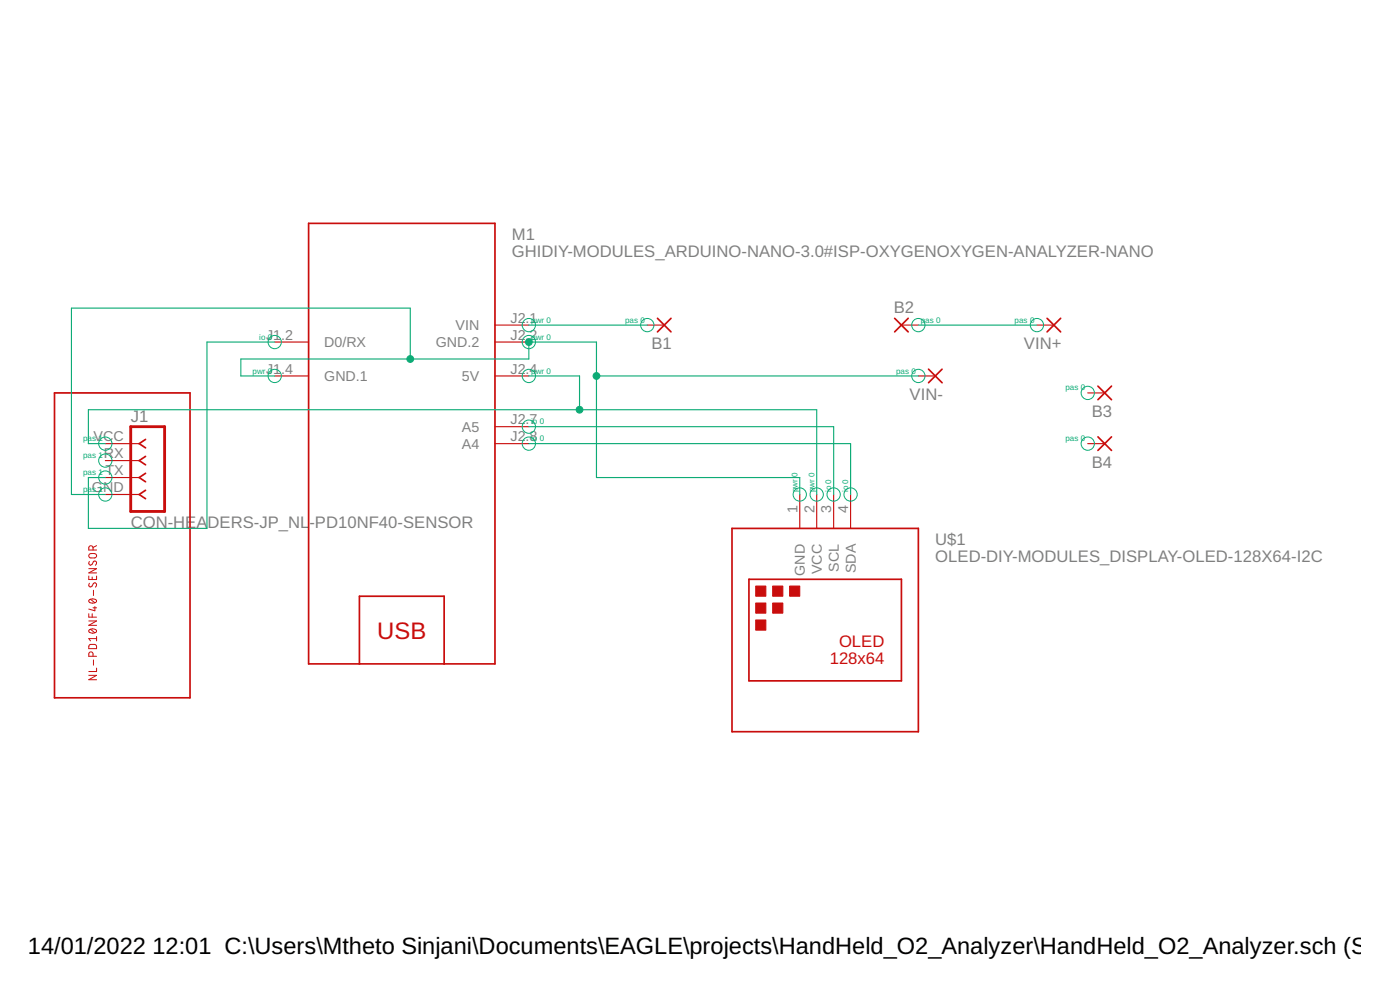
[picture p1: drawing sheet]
<?xml version="1.0" encoding="utf-8"?>
<!DOCTYPE eagle SYSTEM "eagle.dtd">
<eagle version="9.4.2">
<drawing>
<settings>
<setting alwaysvectorfont="no"/>
<setting verticaltext="up"/>
</settings>
<grid distance="0.1" unitdist="inch" unit="inch" style="lines" multiple="1" display="no" altdistance="0.01" altunitdist="inch" altunit="inch"/>
<schematic xreflabel="%F%N/%S.%C%R" xrefpart="/%S.%C%R">
<libraries>
<library name="Oxygen Analyzer">
<symbols>
<symbol name="WIREPAD_PAD">
<wire x1="-1.016" y1="1.016" x2="1.016" y2="-1.016" width="0.254" layer="94"/>
<wire x1="-1.016" y1="-1.016" x2="1.016" y2="1.016" width="0.254" layer="94"/>
<pin name="P" x="2.54" y="0" visible="off" length="short" direction="pas" rot="R180"/>
<text x="-1.143" y="1.8542" size="1.778" layer="95">&gt;NAME</text>
<text x="-1.143" y="-3.302" size="1.778" layer="96">&gt;VALUE</text>
</symbol>
<symbol name="CON-HEADERS-JP_NL-PD10NF40-SENSOR">
<wire x1="3.81" y1="-7.62" x2="-1.27" y2="-7.62" width="0.4064" layer="94"/>
<wire x1="-1.27" y1="5.08" x2="-1.27" y2="-7.62" width="0.4064" layer="94"/>
<wire x1="3.81" y1="-7.62" x2="3.81" y2="5.08" width="0.4064" layer="94"/>
<wire x1="-1.27" y1="5.08" x2="3.81" y2="5.08" width="0.4064" layer="94"/>
<wire x1="0" y1="2.54" x2="0.9525" y2="1.905" width="0.254" layer="94"/>
<wire x1="0" y1="2.54" x2="0.9525" y2="3.175" width="0.254" layer="94"/>
<wire x1="0" y1="0" x2="0.9525" y2="-0.635" width="0.254" layer="94"/>
<wire x1="0" y1="0" x2="0.9525" y2="0.635" width="0.254" layer="94"/>
<wire x1="0" y1="-2.54" x2="0.9525" y2="-3.175" width="0.254" layer="94"/>
<wire x1="0" y1="-2.54" x2="0.9525" y2="-1.905" width="0.254" layer="94"/>
<wire x1="0" y1="-5.08" x2="0.9525" y2="-5.715" width="0.254" layer="94"/>
<wire x1="0" y1="-5.08" x2="0.9525" y2="-4.445" width="0.254" layer="94"/>
<wire x1="7.62" y1="10.16" x2="7.62" y2="-35.56" width="0.254" layer="94"/>
<wire x1="7.62" y1="-35.56" x2="-12.7" y2="-35.56" width="0.254" layer="94"/>
<wire x1="-12.7" y1="-35.56" x2="-12.7" y2="10.16" width="0.254" layer="94"/>
<wire x1="-12.7" y1="10.16" x2="7.62" y2="10.16" width="0.254" layer="94"/>
<pin name="GND" x="-5.08" y="-5.08" visible="pad" length="middle" direction="pas" swaplevel="1"/>
<pin name="RX" x="-5.08" y="0" visible="pad" length="middle" direction="pas" swaplevel="1"/>
<pin name="TX" x="-5.08" y="-2.54" visible="pad" length="middle" direction="pas" swaplevel="1"/>
<pin name="VCC" x="-5.08" y="2.54" visible="pad" length="middle" direction="pas" swaplevel="1"/>
<text x="-1.27" y="-10.16" size="1.778" layer="96">&gt;VALUE</text>
<text x="-1.27" y="5.842" size="1.778" layer="95">&gt;NAME</text>
<text x="-7.62" y="-12.7" size="1.27" layer="94" font="vector" rot="R270">NL-PD10NF40-SENSOR</text>
</symbol>
<symbol name="OLED-DIY-MODULES_DISPLAY-OLED-128X64-I2C">
<rectangle x1="-11.684" y1="5.08" x2="-10.16" y2="6.604" layer="94"/>
<rectangle x1="-9.144" y1="5.08" x2="-7.62" y2="6.604" layer="94"/>
<rectangle x1="-11.684" y1="2.54" x2="-10.16" y2="4.064" layer="94"/>
<rectangle x1="-6.604" y1="5.08" x2="-5.08" y2="6.604" layer="94"/>
<rectangle x1="-11.684" y1="0" x2="-10.16" y2="1.524" layer="94"/>
<rectangle x1="-9.144" y1="2.54" x2="-7.62" y2="4.064" layer="94"/>
<wire x1="-15.24" y1="15.24" x2="12.7" y2="15.24" width="0.254" layer="94"/>
<wire x1="12.7" y1="15.24" x2="12.7" y2="-15.24" width="0.254" layer="94"/>
<wire x1="12.7" y1="-15.24" x2="-15.24" y2="-15.24" width="0.254" layer="94"/>
<wire x1="-15.24" y1="-15.24" x2="-15.24" y2="15.24" width="0.254" layer="94"/>
<wire x1="-12.7" y1="7.62" x2="10.16" y2="7.62" width="0.254" layer="94"/>
<wire x1="10.16" y1="7.62" x2="10.16" y2="-7.62" width="0.254" layer="94"/>
<wire x1="10.16" y1="-7.62" x2="-12.7" y2="-7.62" width="0.254" layer="94"/>
<wire x1="-12.7" y1="-7.62" x2="-12.7" y2="7.62" width="0.254" layer="94"/>
<pin name="GND" x="-5.08" y="20.32" length="middle" direction="pwr" rot="R270"/>
<pin name="SCL" x="0" y="20.32" length="middle" rot="R270"/>
<pin name="SDA" x="2.54" y="20.32" length="middle" rot="R270"/>
<pin name="VCC" x="-2.54" y="20.32" length="middle" direction="pwr" rot="R270"/>
<text x="15.24" y="12.7" size="1.778" layer="95">&gt;NAME</text>
<text x="15.24" y="10.16" size="1.778" layer="96">&gt;VALUE</text>
<text x="7.62" y="-5.08" size="1.778" layer="94" align="bottom-right">128x64</text>
<text x="7.62" y="-2.54" size="1.778" layer="94" align="bottom-right">OLED</text>
</symbol>
<symbol name="GHIDIY-MODULES_ARDUINO-NANO-3.0#ISP-OXYGEN">
<wire x1="-15.24" y1="33.02" x2="12.7" y2="33.02" width="0.254" layer="94"/>
<wire x1="12.7" y1="33.02" x2="12.7" y2="-33.02" width="0.254" layer="94"/>
<wire x1="12.7" y1="-33.02" x2="5.08" y2="-33.02" width="0.254" layer="94"/>
<wire x1="5.08" y1="-33.02" x2="-7.62" y2="-33.02" width="0.254" layer="94"/>
<wire x1="-7.62" y1="-33.02" x2="-15.24" y2="-33.02" width="0.254" layer="94"/>
<wire x1="-15.24" y1="-33.02" x2="-15.24" y2="33.02" width="0.254" layer="94"/>
<wire x1="-7.62" y1="-33.02" x2="-7.62" y2="-22.86" width="0.254" layer="94"/>
<wire x1="-7.62" y1="-22.86" x2="5.08" y2="-22.86" width="0.254" layer="94"/>
<wire x1="5.08" y1="-22.86" x2="5.08" y2="-33.02" width="0.254" layer="94"/>
<pin name="5V" x="17.78" y="10.16" length="middle" direction="pwr" rot="R180"/>
<pin name="A4" x="17.78" y="0" length="middle" rot="R180"/>
<pin name="A5" x="17.78" y="2.54" length="middle" rot="R180"/>
<pin name="D0/RX" x="-20.32" y="15.24" length="middle"/>
<pin name="GND.1" x="-20.32" y="10.16" length="middle" direction="pwr"/>
<pin name="GND.2" x="17.78" y="15.24" length="middle" direction="pwr" rot="R180"/>
<pin name="VIN" x="17.78" y="17.78" length="middle" direction="pwr" rot="R180"/>
<text x="-1.27" y="-27.94" size="2.54" layer="94" align="center">USB</text>
<text x="15.24" y="30.48" size="1.778" layer="95">&gt;NAME</text>
<text x="15.24" y="27.94" size="1.778" layer="96">&gt;VALUE</text>
</symbol>
</symbols>
<devicesets>
<deviceset name="WIREPAD_2,54/0,8" prefix="PAD" uservalue="yes">
<gates>
<gate name="P" symbol="WIREPAD_PAD" x="0" y="0"/>
</gates>
<devices>
<device name="" package="WIREPAD_2,54/0,8">
<connects>
<connect gate="P" pin="P" pad="1"/>
</connects>
<technologies>
<technology name=""/>
</technologies>
</device>
</devices>
</deviceset>
<deviceset name="CON-HEADERS-JP_NL-PD10NF40-SENSOR" prefix="J">
<gates>
<gate name="G$1" symbol="CON-HEADERS-JP_NL-PD10NF40-SENSOR" x="-20.32" y="0"/>
</gates>
<devices>
<device name="" package="CON-HEADERS-JP_NL-PD10NF40-SENSOR">
<connects>
<connect gate="G$1" pin="GND" pad="GND"/>
<connect gate="G$1" pin="RX" pad="RX"/>
<connect gate="G$1" pin="TX" pad="TX"/>
<connect gate="G$1" pin="VCC" pad="VCC"/>
</connects>
<technologies>
<technology name=""/>
</technologies>
</device>
</devices>
</deviceset>
<deviceset name="OLED-DIY-MODULES_DISPLAY-OLED-128X64-I2C">
<gates>
<gate name="G$1" symbol="OLED-DIY-MODULES_DISPLAY-OLED-128X64-I2C" x="0" y="0"/>
</gates>
<devices>
<device name="" package="OLED-DIY-MODULES_DISPLAY-OLED-128X64-I2C">
<connects>
<connect gate="G$1" pin="GND" pad="1"/>
<connect gate="G$1" pin="SCL" pad="3"/>
<connect gate="G$1" pin="SDA" pad="4"/>
<connect gate="G$1" pin="VCC" pad="2"/>
</connects>
<technologies>
<technology name=""/>
</technologies>
</device>
</devices>
</deviceset>
<deviceset name="GHIDIY-MODULES_ARDUINO-NANO-3.0#ISP-OXYGEN*?" prefix="M">
<gates>
<gate name="G$1" symbol="GHIDIY-MODULES_ARDUINO-NANO-3.0#ISP-OXYGEN" x="-7.62" y="7.62"/>
</gates>
<devices>
<device name="OXYGEN-ANALYZER-NANO" package="GHIDIY-MODULES_ARDUINO-NANO-3.0#ISP-OXYGEN">
<connects>
<connect gate="G$1" pin="5V" pad="J2.4"/>
<connect gate="G$1" pin="A4" pad="J2.8"/>
<connect gate="G$1" pin="A5" pad="J2.7"/>
<connect gate="G$1" pin="D0/RX" pad="J1.2"/>
<connect gate="G$1" pin="GND.1" pad="J1.4"/>
<connect gate="G$1" pin="GND.2" pad="J2.2"/>
<connect gate="G$1" pin="VIN" pad="J2.1"/>
</connects>
<technologies>
<technology name=""/>
</technologies>
</device>
</devices>
</deviceset>
</devicesets>
</library>
<library name="wirepad">
<symbols>
<symbol name="PAD">
<wire x1="-1.016" y1="1.016" x2="1.016" y2="-1.016" width="0.254" layer="94"/>
<wire x1="-1.016" y1="-1.016" x2="1.016" y2="1.016" width="0.254" layer="94"/>
<text x="-1.143" y="1.8542" size="1.778" layer="95">&gt;NAME</text>
<text x="-1.143" y="-3.302" size="1.778" layer="96">&gt;VALUE</text>
<pin name="P" x="2.54" y="0" visible="off" length="short" direction="pas" rot="R180"/>
</symbol>
</symbols>
<devicesets>
<deviceset name="2,54/0,8" prefix="PAD" uservalue="yes">
<gates>
<gate name="P" symbol="PAD" x="0" y="0"/>
</gates>
<devices>
<device name="" package="2,54/0,8">
<connects>
<connect gate="P" pin="P" pad="1"/>
</connects>
<package3dinstances>
<package3dinstance package3d_urn="urn:adsk.eagle:package:30838/1"/>
</package3dinstances>
<technologies>
<technology name=""/>
</technologies>
</device>
</devices>
</deviceset>
</devicesets>
</library>
</libraries>
<attributes>
</attributes>
<variantdefs>
</variantdefs>
<classes>
<class number="0" name="default" width="1.27" drill="1.27">
<clearance class="0" value="0.635"/>
</class>
<class number="1" name="Profile1" width="0.762" drill="0.762">
<clearance class="1" value="0.635"/>
</class>
</classes>
<parts>
<part name="VIN-" library="Oxygen Analyzer" deviceset="WIREPAD_2,54/0,8" device=""/>
<part name="VIN+" library="Oxygen Analyzer" deviceset="WIREPAD_2,54/0,8" device=""/>
<part name="J1" library="Oxygen Analyzer" deviceset="CON-HEADERS-JP_NL-PD10NF40-SENSOR" device=""/>
<part name="U$1" library="Oxygen Analyzer" deviceset="OLED-DIY-MODULES_DISPLAY-OLED-128X64-I2C" device=""/>
<part name="M1" library="Oxygen Analyzer" deviceset="GHIDIY-MODULES_ARDUINO-NANO-3.0#ISP-OXYGEN*?" device="OXYGEN-ANALYZER-NANO"/>
<part name="B1" library="wirepad" deviceset="2,54/0,8" device="" package3d_urn="urn:adsk.eagle:package:30838/1"/>
<part name="B2" library="wirepad" deviceset="2,54/0,8" device="" package3d_urn="urn:adsk.eagle:package:30838/1"/>
<part name="B4" library="wirepad" deviceset="2,54/0,8" device="" package3d_urn="urn:adsk.eagle:package:30838/1"/>
<part name="B3" library="wirepad" deviceset="2,54/0,8" device="" package3d_urn="urn:adsk.eagle:package:30838/1"/>
</parts>
<sheets>
<sheet>
<plain>
</plain>
<instances>
<instance part="VIN-" gate="P" x="99.06" y="60.96" smashed="yes" rot="R180">
<attribute name="NAME" x="100.203" y="59.1058" size="1.778" layer="95" rot="R180"/>
<attribute name="VALUE" x="100.203" y="64.262" size="1.778" layer="96" rot="R180"/>
</instance>
<instance part="VIN+" gate="P" x="116.84" y="68.58" smashed="yes" rot="R180">
<attribute name="NAME" x="117.983" y="66.7258" size="1.778" layer="95" rot="R180"/>
<attribute name="VALUE" x="117.983" y="71.882" size="1.778" layer="96" rot="R180"/>
</instance>
<instance part="J1" gate="G$1" x="-20.32" y="48.26" smashed="yes">
<attribute name="VALUE" x="-21.59" y="38.1" size="1.778" layer="96"/>
<attribute name="NAME" x="-21.59" y="54.102" size="1.778" layer="95"/>
</instance>
<instance part="U$1" gate="G$1" x="83.82" y="22.86" smashed="yes">
<attribute name="NAME" x="99.06" y="35.56" size="1.778" layer="95"/>
<attribute name="VALUE" x="99.06" y="33.02" size="1.778" layer="96"/>
</instance>
<instance part="M1" gate="G$1" x="20.32" y="50.8" smashed="yes">
<attribute name="NAME" x="35.56" y="81.28" size="1.778" layer="95"/>
<attribute name="VALUE" x="35.56" y="78.74" size="1.778" layer="96"/>
</instance>
<instance part="B1" gate="P" x="58.42" y="68.58" smashed="yes" rot="R180">
<attribute name="NAME" x="59.563" y="66.7258" size="1.778" layer="95" rot="R180"/>
<attribute name="VALUE" x="59.563" y="71.882" size="1.778" layer="96" rot="R180"/>
</instance>
<instance part="B2" gate="P" x="93.98" y="68.58" smashed="yes">
<attribute name="NAME" x="92.837" y="70.4342" size="1.778" layer="95"/>
<attribute name="VALUE" x="92.837" y="65.278" size="1.778" layer="96"/>
</instance>
<instance part="B4" gate="P" x="124.46" y="50.8" smashed="yes" rot="R180">
<attribute name="NAME" x="125.603" y="48.9458" size="1.778" layer="95" rot="R180"/>
<attribute name="VALUE" x="125.603" y="54.102" size="1.778" layer="96" rot="R180"/>
</instance>
<instance part="B3" gate="P" x="124.46" y="58.42" smashed="yes" rot="R180">
<attribute name="NAME" x="125.603" y="56.5658" size="1.778" layer="95" rot="R180"/>
<attribute name="VALUE" x="125.603" y="61.722" size="1.778" layer="96" rot="R180"/>
</instance>
</instances>
<busses>
</busses>
<nets>
<net name="N$1" class="0">
<segment>
<wire x1="38.1" y1="50.8" x2="86.36" y2="50.8" width="0.1524" layer="91"/>
<wire x1="86.36" y1="50.8" x2="86.36" y2="43.18" width="0.1524" layer="91"/>
<pinref part="U$1" gate="G$1" pin="SDA"/>
<pinref part="M1" gate="G$1" pin="A4"/>
</segment>
</net>
<net name="N$2" class="0">
<segment>
<wire x1="38.1" y1="53.34" x2="83.82" y2="53.34" width="0.1524" layer="91"/>
<wire x1="83.82" y1="53.34" x2="83.82" y2="43.18" width="0.1524" layer="91"/>
<pinref part="U$1" gate="G$1" pin="SCL"/>
<pinref part="M1" gate="G$1" pin="A5"/>
</segment>
</net>
<net name="N$3" class="0">
<segment>
<wire x1="48.26" y1="45.72" x2="48.26" y2="60.96" width="0.1524" layer="91"/>
<wire x1="48.26" y1="60.96" x2="48.26" y2="66.04" width="0.1524" layer="91"/>
<wire x1="48.26" y1="66.04" x2="38.1" y2="66.04" width="0.1524" layer="91"/>
<pinref part="VIN-" gate="P" pin="P"/>
<wire x1="96.52" y1="60.96" x2="48.26" y2="60.96" width="0.1524" layer="91"/>
<junction x="48.26" y="60.96"/>
<wire x1="38.1" y1="66.04" x2="38.1" y2="63.5" width="0.1524" layer="91"/>
<wire x1="38.1" y1="63.5" x2="20.32" y2="63.5" width="0.1524" layer="91"/>
<wire x1="20.32" y1="63.5" x2="-5.08" y2="63.5" width="0.1524" layer="91"/>
<wire x1="-25.4" y1="43.18" x2="-30.48" y2="43.18" width="0.1524" layer="91"/>
<wire x1="-30.48" y1="43.18" x2="-30.48" y2="71.12" width="0.1524" layer="91"/>
<wire x1="-30.48" y1="71.12" x2="20.32" y2="71.12" width="0.1524" layer="91"/>
<wire x1="20.32" y1="71.12" x2="20.32" y2="63.5" width="0.1524" layer="91"/>
<junction x="20.32" y="63.5"/>
<wire x1="0" y1="60.96" x2="-5.08" y2="60.96" width="0.1524" layer="91"/>
<wire x1="-5.08" y1="60.96" x2="-5.08" y2="63.5" width="0.1524" layer="91"/>
<pinref part="J1" gate="G$1" pin="GND"/>
<wire x1="48.26" y1="45.72" x2="78.74" y2="45.72" width="0.1524" layer="91"/>
<wire x1="78.74" y1="45.72" x2="78.74" y2="43.18" width="0.1524" layer="91"/>
<pinref part="U$1" gate="G$1" pin="GND"/>
<pinref part="M1" gate="G$1" pin="GND.1"/>
<pinref part="M1" gate="G$1" pin="GND.2"/>
<junction x="38.1" y="66.04"/>
</segment>
</net>
<net name="N$4" class="0">
<segment>
<wire x1="38.1" y1="60.96" x2="45.72" y2="60.96" width="0.1524" layer="91"/>
<wire x1="45.72" y1="60.96" x2="45.72" y2="55.88" width="0.1524" layer="91"/>
<wire x1="45.72" y1="55.88" x2="81.28" y2="55.88" width="0.1524" layer="91"/>
<wire x1="81.28" y1="55.88" x2="81.28" y2="43.18" width="0.1524" layer="91"/>
<wire x1="-27.94" y1="55.88" x2="45.72" y2="55.88" width="0.1524" layer="91"/>
<junction x="45.72" y="55.88"/>
<wire x1="-25.4" y1="50.8" x2="-27.94" y2="50.8" width="0.1524" layer="91"/>
<wire x1="-27.94" y1="50.8" x2="-27.94" y2="55.88" width="0.1524" layer="91"/>
<pinref part="J1" gate="G$1" pin="VCC"/>
<pinref part="U$1" gate="G$1" pin="VCC"/>
<pinref part="M1" gate="G$1" pin="5V"/>
</segment>
</net>
<net name="N$8" class="0">
<segment>
<wire x1="-25.4" y1="45.72" x2="-27.94" y2="45.72" width="0.1524" layer="91"/>
<wire x1="-27.94" y1="45.72" x2="-27.94" y2="38.1" width="0.1524" layer="91"/>
<wire x1="0" y1="66.04" x2="-10.16" y2="66.04" width="0.1524" layer="91"/>
<wire x1="-10.16" y1="66.04" x2="-10.16" y2="38.1" width="0.1524" layer="91"/>
<wire x1="-27.94" y1="38.1" x2="-10.16" y2="38.1" width="0.1524" layer="91"/>
<pinref part="J1" gate="G$1" pin="TX"/>
<pinref part="M1" gate="G$1" pin="D0/RX"/>
</segment>
</net>
<net name="N$5" class="0">
<segment>
<pinref part="M1" gate="G$1" pin="VIN"/>
<pinref part="B1" gate="P" pin="P"/>
<wire x1="38.1" y1="68.58" x2="55.88" y2="68.58" width="0.1524" layer="91"/>
</segment>
</net>
<net name="N$6" class="0">
<segment>
<pinref part="B2" gate="P" pin="P"/>
<pinref part="VIN+" gate="P" pin="P"/>
<wire x1="96.52" y1="68.58" x2="114.3" y2="68.58" width="0.1524" layer="91"/>
</segment>
</net>
</nets>
</sheet>
</sheets>
</schematic>
</drawing>
<compatibility>
<note version="8.2" severity="warning">
Since Version 8.2, EAGLE supports online libraries. The ids
of those online libraries will not be understood (or retained)
with this version.
</note>
<note version="8.3" severity="warning">
Since Version 8.3, EAGLE supports URNs for individual library
assets (packages, symbols, and devices). The URNs of those assets
will not be understood (or retained) with this version.
</note>
<note version="8.3" severity="warning">
Since Version 8.3, EAGLE supports the association of 3D packages
with devices in libraries, schematics, and board files. Those 3D
packages will not be understood (or retained) with this version.
</note>
</compatibility>
</eagle>
